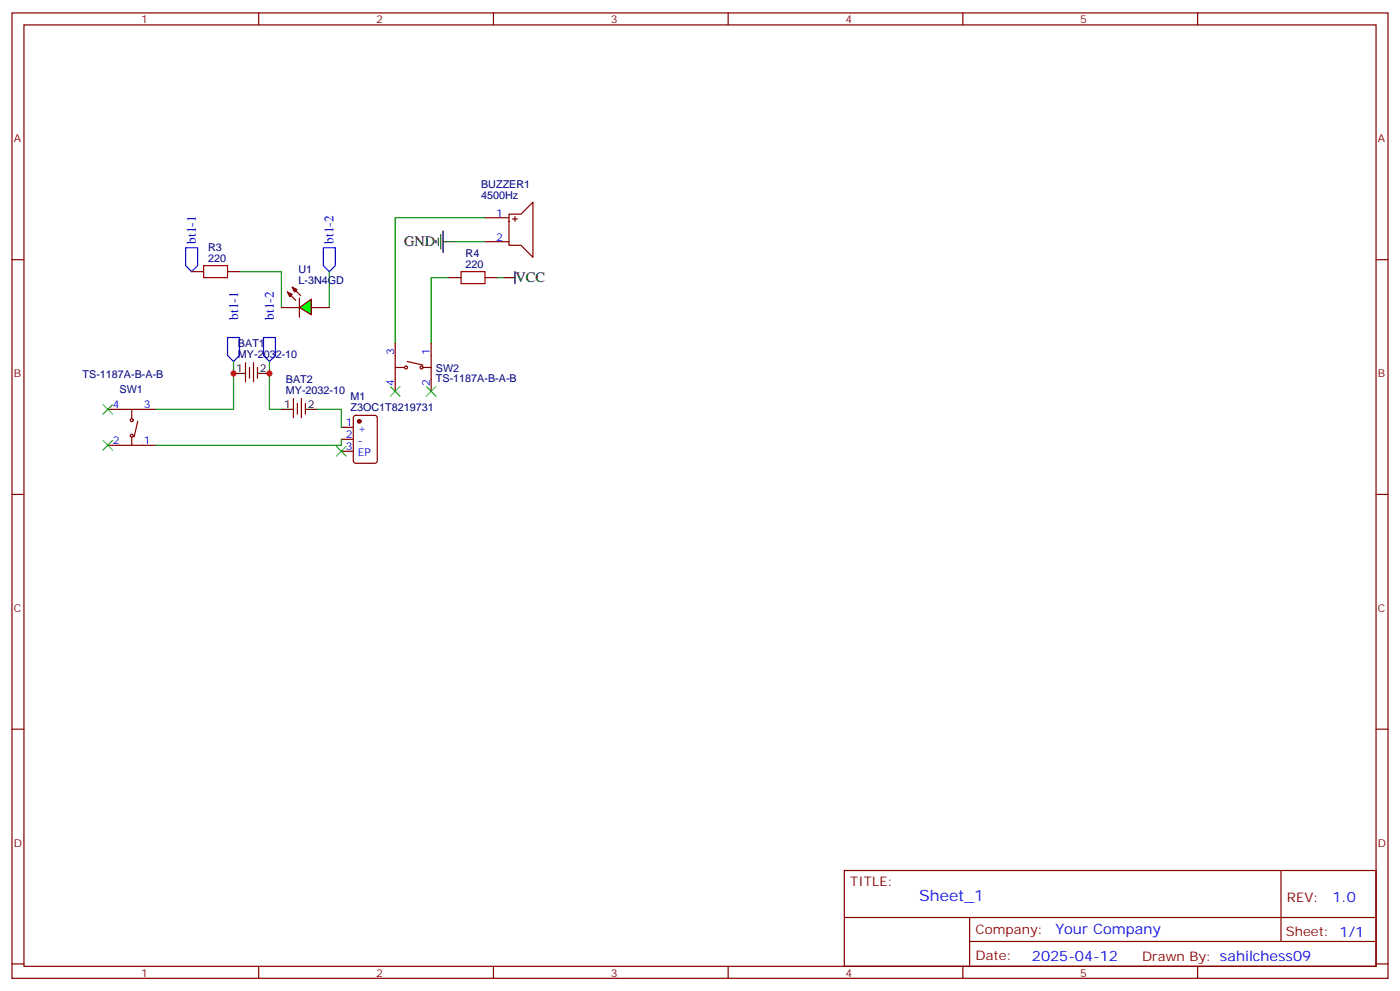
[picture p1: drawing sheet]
<svg xmlns="http://www.w3.org/2000/svg" width="412mm" height="292mm" viewBox="0 0 412 292" stroke-linecap="round" stroke-linejoin="round" font-family="sans-serif">
<g fill="none" stroke="#870000" stroke-width=".35">
<path d="M3.5 3.8h405.4v284.3h-405.4zM7.1 7.3h398.2v277.3h-398.2zM76.2 3.8v3.5M145.3 3.8v3.5M214.5 3.8v3.5M283.6 3.8v3.5M352.8 3.8v3.5M3.5 76.5h3.6M142.9 64.1h7M142.9 71.2h7M149.9 63.1h3.6l3.5-3.6v16.3l-3.5-3.6h-3.6zM151 64.5h1.4"/>
<path d="M151.7 63.8v1.4M405.3 76.5h3.6M56.4 80h3.6M67 80h3.6M132.3 81.8h3.5M142.9 81.8h3.5M72.3 106.8v5.7M73.5 108.2v3.2M74.7 106.8v5.7M75.8 108.2v3.2M86.4 117.4v5.6M87.6 118.8v3.2"/>
<path d="M88.8 117.4v5.6M90 118.8v3.2M116.4 101.2v14.1M116.4 108.2h2.5M119.9 106.5l4.6 1M124.5 108.2h2.5M127 101.2v14.1M31.7 120.6h14.2M31.7 131.2h14.2M38.8 120.6v2.4M38.8 128.7v2.5M40.6 124.1l-1.1 4.6"/>
<path d="M100.5 125.9h3.6M100.5 129.4h3.6M100.5 132.9h3.6M104.3 122.5l.5-.2h5.6l.7 .5v12.9l-.4 .7-5.9 .1-.7-.5v-13zM3.5 145.6h3.6M405.3 145.6h3.6M3.5 214.8h3.6M405.3 214.8h3.6M248.7 256.4h156.6v28.2h-156.6zM377.3 256.4v20.9M248.7 270.2h156.5M285.6 277.3h119.6"/>
<path d="M285.6 270.2v14.2M3.5 283.9h3.6M76.2 284.6v3.5M145.3 284.6v3.5M214.5 284.6v3.5M283.6 284.6v3.5M352.8 284.6v3.5M405.3 283.9h3.6"/>
<circle cx="119.6" cy="108.2" r=".44"/>
<circle cx="124.2" cy="108.2" r=".44"/>
<circle cx="38.8" cy="123.8" r=".44"/>
<circle cx="38.8" cy="128.3" r=".44"/>
</g>
<circle cx="105.8" cy="124.1" r=".53" fill="#870000" stroke="#870000" stroke-width=".35"/>
<path d="M30.3 119.2l2.9 2.8M33.2 119.2l-2.9 2.8M115 113.9l2.8 2.8M117.8 113.9l-2.8 2.8M125.6 113.9l2.8 2.8M128.4 113.9l-2.8 2.8M30.3 129.8l2.9 2.8M33.2 129.8l-2.9 2.8M99.1 131.5l2.9 2.8M102 131.5l-2.9 2.8" fill="none" stroke="#3c3" stroke-width=".35"/>
<path d="M128.4 70.8v.7M129.1 70.1v2.1M129.8 69.1v4.2M130.5 71.2h3.6M130.5 68v6.4M148.2 81.8h3.5M151.7 80v3.5M68.8 110h3.5M75.8 110h3.6M82.9 120.6h3.5M90 120.6h3.5" fill="none" stroke="#000" stroke-width=".35"/>
<path d="M134.1 71.2h8.8M142.9 64.1h-26.5v37.1M70.6 80h12.3v10.6M97 80v10.6M132.3 81.8h-5.3v19.4M146.4 81.8h1.8M68.8 106.5v14.1h-22.9M79.4 106.5v14.1h3.5M93.5 120.6h7v5.3M100.5 129.4v1.8h-54.6" fill="none" stroke="#008700" stroke-width=".35"/>
<path d="M54.7 73h3.5v5.2l-1.8 1.8-1.7-1.8zM95.2 73h3.6v5.2l-1.8 1.8-1.8-1.8zM67 99.4h3.6v5.3l-1.8 1.8-1.8-1.8zM77.6 99.4h3.5v5.3l-1.7 1.8-1.8-1.8z" fill="none" stroke="#00f" stroke-width=".35"/>
<path d="M60 78.2h7v3.6h-7zM135.8 80h7.1v3.5h-7.1z" fill="none" stroke="#a10000" stroke-width=".35"/>
<path d="M88.2 90.6l3.5-2.5v4.6z" fill="#0f0" stroke="#870000" stroke-width=".35"/>
<path d="M82.9 90.6h5.3M84.7 86l2.4 2.5M86.1 84.6l2.4 2.5M88.2 87.8v5.6M91.7 90.6h5.3" fill="none" stroke="#870000" stroke-width=".35"/>
<g fill="#870000" stroke="#870000" stroke-width=".35">
<path d="M86.1 84.6l1.4 .7-.7 .7z"/>
<path d="M84.7 86l1.4 .7-.7 .7z"/>
</g>
<g fill="#c00">
<circle cx="68.8" cy="110" r=".88"/>
<circle cx="79.4" cy="110" r=".88"/>
</g>
<text font-size="4.6" fill="#00f" x="270.8" y="265.4">Sheet_1</text>
<g font-size="4.2">
<text x="119" y="72.6">GND</text>
<text x="151.9" y="83.1">VCC</text>
</g>
<g font-size="4.2" fill="#00f">
<text x="392.5" y="265.7">1.0</text>
<text x="310.9" y="275.2">Your Company</text>
<text x="304" y="283">2025-04-12</text>
</g>
<g font-size="3.9" fill="#00f">
<text x="57.7" y="71.8" transform="rotate(-90 57.7 71.8)">bt1-1</text>
<text x="98.3" y="71.8" transform="rotate(-90 98.3 71.8)">bt1-2</text>
<text x="70.1" y="94.1" transform="rotate(-90 70.1 94.1)">bt1-1</text>
<text x="80.7" y="94.1" transform="rotate(-90 80.7 94.1)">bt1-2</text>
</g>
<g font-size="3.9" fill="#800">
<text x="250.5" y="261">TITLE:</text>
<text x="379.1" y="265.7">REV:</text>
<text x="287.4" y="275.2">Company:</text>
<text x="378.7" y="275.8">Sheet: 1/1</text>
<text x="287.4" y="282.9">Date:</text>
<text x="336.4" y="282.9">Drawn By: sahilchess09</text>
</g>
<g font-size="3.2" fill="#800">
<text x="41.6" y="6.8">1</text>
<text x="110.8" y="6.8">2</text>
<text x="179.9" y="6.8">3</text>
<text x="249.1" y="6.8">4</text>
<text x="318.2" y="6.8">5</text>
<text x="4.1" y="41.9">A</text>
<text x="405.9" y="41.9">A</text>
<text x="4.1" y="111.1">B</text>
<text x="405.9" y="111.1">B</text>
<text x="4.1" y="180.2">C</text>
<text x="405.9" y="180.2">C</text>
<text x="4.1" y="249.3">D</text>
<text x="405.9" y="249.3">D</text>
<text x="41.6" y="287.6">1</text>
<text x="110.8" y="287.6">2</text>
<text x="179.9" y="287.6">3</text>
<text x="249.1" y="287.6">4</text>
<text x="318.2" y="287.6">5</text>
</g>
<g font-size="3.2" fill="#000080">
<text x="141.7" y="58.5">4500Hz</text>
<text x="141.7" y="55.3">BUZZER1</text>
<text x="61.3" y="77.2">220</text>
<text x="61.3" y="74">R3</text>
<text x="137.1" y="75.8">R4</text>
<text x="87.9" y="83.5">L-3N4GD</text>
<text x="87.9" y="80.3">U1</text>
<text x="137.1" y="79">220</text>
<text x="70.1" y="105.3">MY-2032-10</text>
<text x="70.1" y="102.2">BAT1</text>
<text x="24.3" y="111.2">TS-1187A-B-A-B</text>
<text x="84.2" y="112.8">BAT2</text>
<text x="128.4" y="112.6">TS-1187A-B-A-B</text>
<text x="128.4" y="109.5">SW2</text>
<text x="35.2" y="115.9">SW1</text>
<text x="84.2" y="115.9">MY-2032-10</text>
<text x="103.3" y="117.9">M1</text>
<text x="103.3" y="121.1">Z3OC1T8219731</text>
</g>
<g font-size="3.2" fill="#00f">
<text x="146.2" y="63.8">1</text>
<text x="146.2" y="70.8">2</text>
<text x="116.1" y="104.7" transform="rotate(-90 116.1 104.7)">3</text>
<text x="126.6" y="104.7" transform="rotate(-90 126.6 104.7)">1</text>
<text x="116.1" y="113.8" transform="rotate(-90 116.1 113.8)">4</text>
<text x="126.6" y="113.8" transform="rotate(-90 126.6 113.8)">2</text>
<text x="33.3" y="120.2">4</text>
<text x="42.3" y="120.2">3</text>
<text x="101.9" y="125.5">1</text>
<text x="33.3" y="130.8">2</text>
<text x="42.3" y="130.8">1</text>
<text x="101.9" y="129">2</text>
<text x="105.4" y="127.3">+</text>
<text x="105.4" y="130.8">-</text>
<text x="101.9" y="132.6">3</text>
<text x="105.4" y="134.3">EP</text>
</g>
<g font-size="3.2">
<text x="69.6" y="109.6">1</text>
<text x="76.6" y="109.6">2</text>
<text x="83.7" y="120.2">1</text>
<text x="90.7" y="120.2">2</text>
</g>
</svg>
